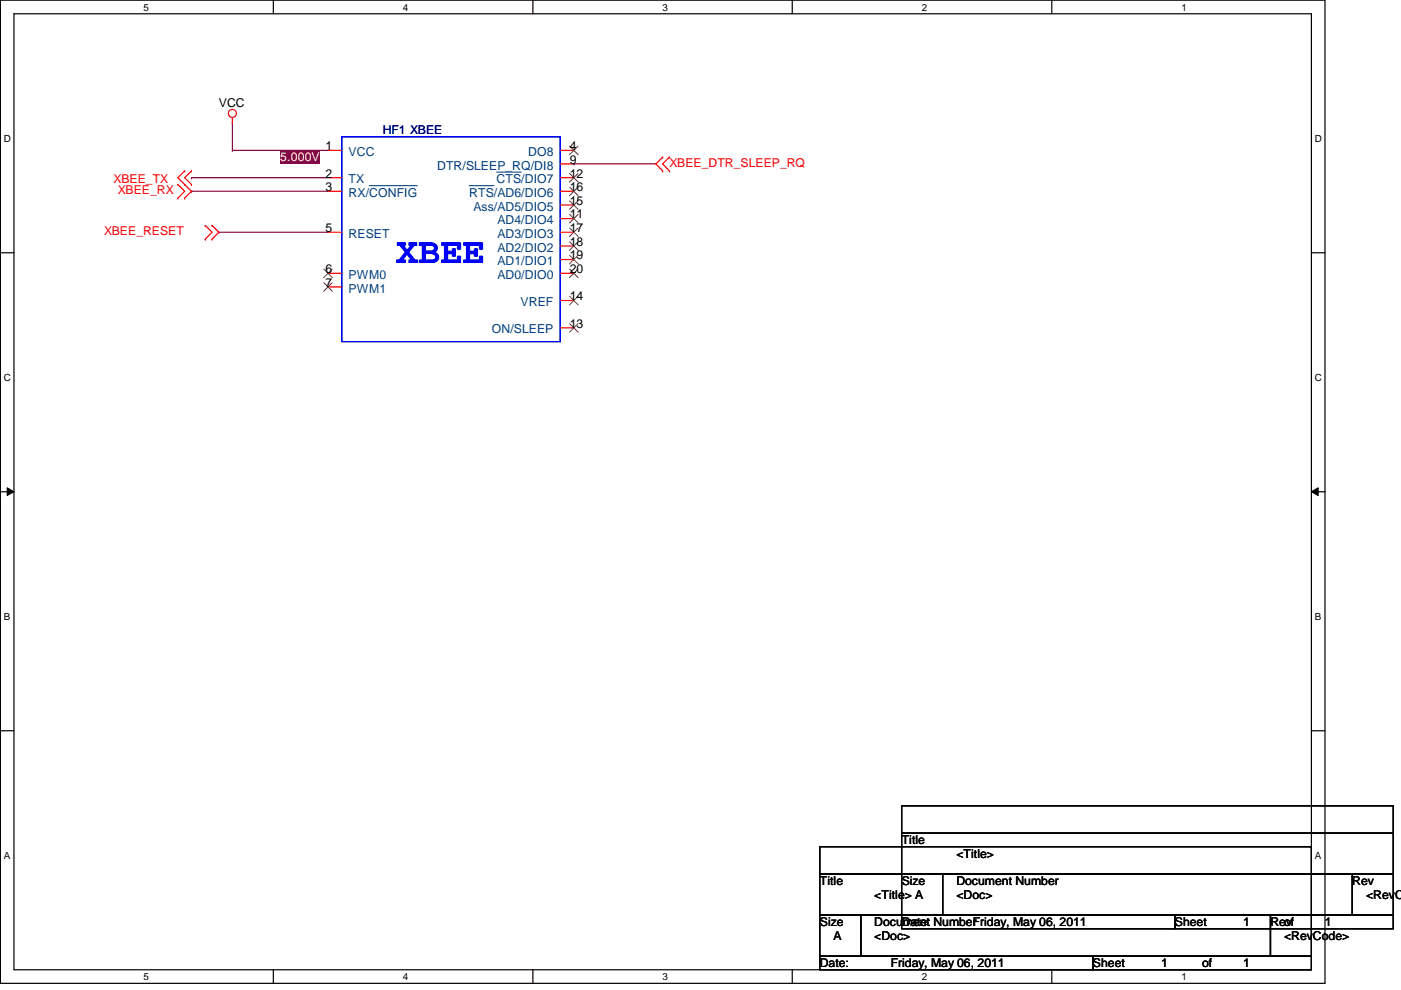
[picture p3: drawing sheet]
<svg xmlns="http://www.w3.org/2000/svg" width="297mm" height="210mm" viewBox="0 0 297 210" stroke-linecap="round" stroke-linejoin="round" font-family="sans-serif">
<g fill="none" stroke="#000" stroke-width=".25">
<path d="M.1 0h280.8v208.5h-280.8zM3 2.9h275v202.7h-275zM58 0v2.9M113 0v2.9M168 0v2.9M223 0v2.9M.1 53.6h2.9M278 53.6h2.9M.1 104.3h2.9M278 104.3h2.9M.1 154.9h2.9M278 154.9h2.9"/>
<path d="M58 205.6v2.9M113 205.6v2.9M168 205.6v2.9M223 205.6v2.9"/>
</g>
<path d="M1.5 103.4l1.5 .9-1.5 .8zM278 104.3l1.5-.9v1.7z" fill="#000"/>
<path d="M1.5 103.4l1.5 .9-1.5 .8zM278 104.3l1.5-.9v1.7z" fill="none" stroke="#000" stroke-width=".21"/>
<path d="M49.3 31.9h.1M49.3 31.9h20.3" fill="none" stroke="#800040" stroke-width=".25"/>
<g fill="#800040">
<path d="M59.4 31.9h5.2v2.9h-5.2z"/>
<path d="M64.6 31.9h3.2v2.9h-3.2z"/>
</g>
<path d="M40.6 37.7h.1M40.6 37.7h29M49.3 26.1h.1M49.3 26.1v5.8M121.7 34.8h.1M121.7 34.8h17.4M40.6 40.6h.1M40.6 40.6h29M46.4 49.2h.1M46.4 49.2h23.2" fill="none" stroke="#800040" stroke-width=".25"/>
<g fill="none" stroke="#f00" stroke-width=".25">
<path d="M37.7 39.1h.1M37.7 39.1l1.5 1.5-1.5 1.4M39.2 39.1h.1M39.2 36.2h.1M39.2 36.2l-1.5 1.5 2.9 2.9-1.4 1.4M40.6 36.2h.1M40.6 39.1h.1M40.6 36.2l-1.4 1.5 1.4 1.4M49.3 26.1h.1M49.3 24.9v1.2M69.6 31.9h2.9M69.6 37.7h2.9"/>
<path d="M118.8 31.9h2.9M118.8 37.7h2.9M118.8 34.8h2.9M140.5 33.3h.1M140.5 36.2h.1M140.5 33.3l-1.4 1.5 1.4 1.4M141.9 36.2h.1M141.9 33.3h.1M141.9 33.3l-1.4 1.5 1.4 1.4M37.7 42h.1M39.2 42h.1M43.5 47.8h.1"/>
<path d="M43.5 50.7h.1M43.5 47.8l1.5 1.4-1.5 1.5M45 50.7h.1M45 47.8h.1M45 47.8l1.4 1.4-1.4 1.5M69.6 40.6h2.9M69.6 49.2h2.9M69.6 58h2.9M118.8 40.6h2.9M118.8 49.2h2.9M118.8 58h2.9M118.8 46.4h2.9"/>
<path d="M118.8 43.5h2.9M118.8 52.2h2.9M118.8 55h2.9M69.6 60.8h2.9M118.8 69.5h2.9M118.8 63.7h2.9"/>
<circle cx="49.3" cy="24" r=".85"/>
</g>
<g fill="none" stroke="#000" stroke-width=".25">
<path d="M173.8 179.5h104.2v5.8h-104.2zM191.2 170.9h104.2v5.8h-104.2zM191.2 176.7h104.2v8.6h-104.2zM173.8 185.3h104.2v8.7h-104.2zM173.8 194h8.7v8.7h-8.7zM182.5 194h86.9v8.7h-86.9zM191.2 185.3h8.7v8.7h-8.7zM191.2 194h57.9v2.9h-57.9zM199.9 185.3h86.8v8.7h-86.8zM249.1 194h46.3v2.9h-46.3zM269.4 194h8.6v8.7h-8.6zM286.7 185.3h8.7v8.7h-8.7z"/>
<path d="M173.8 202.7h57.9v2.9h-57.9zM231.7 202.7h46.3v2.9h-46.3z"/>
</g>
<path d="M72.5 29h46.3v43.4h-46.3z" fill="none" stroke="#00f" stroke-width=".25"/>
<path d="M78.3 39.4h10.2M99.5 39.4h5.2M105.3 36.5h5.2" fill="none" stroke="#004080" stroke-width=".21"/>
<g fill="none" stroke="#804000" stroke-width=".21">
<path d="M120.8 31l1.8 1.8M120.8 36.8l1.8 1.8M120.8 39.7l1.8 1.8M122.6 31l-1.9 1.8M122.6 36.8l-1.9 1.8M122.6 39.7l-1.9 1.8M68.7 57.1l1.8 1.8M68.7 59.9l1.8 1.9M70.4 57.1l-1.8 1.8M70.4 59.9l-1.8 1.9M120.8 45.5l1.8 1.8M120.8 42.6l1.8 1.8"/>
<path d="M120.8 48.3l1.8 1.9M120.8 51.3l1.8 1.8M120.8 54.1l1.8 1.9M120.8 57.1l1.8 1.8M122.6 45.5l-1.9 1.8M122.6 42.6l-1.9 1.8M122.6 48.3l-1.9 1.9M122.6 51.3l-1.9 1.8M122.6 54.1l-1.9 1.9M122.6 57.1l-1.9 1.8M120.8 68.6l1.8 1.8M120.8 62.8l1.8 1.8"/>
<path d="M122.6 68.6l-1.9 1.8M122.6 62.8l-1.9 1.8"/>
</g>
<text font-size="7.8" fill="#00f" x="84" y="55.7">XBEE</text>
<g font-size="2.6">
<text x="46.4" y="22.6">VCC</text>
<text x="69" y="31.8">1</text>
<text x="120.8" y="31.8">4</text>
<text x="120.8" y="34.7">9</text>
<text x="69" y="37.6">2</text>
<text x="69" y="40.5">3</text>
<text x="120.8" y="37.6">12</text>
<text x="120.8" y="40.5">16</text>
<text x="120.8" y="46.3">11</text>
<text x="120.8" y="43.4">15</text>
<text x="69" y="49.2">5</text>
<text x="120.8" y="49.2">17</text>
<text x="120.8" y="52.1">18</text>
<text x="69" y="57.9">6</text>
<text x="120.8" y="55">19</text>
<text x="120.8" y="57.9">20</text>
<text x="69" y="60.8">7</text>
<text x="120.8" y="63.7">14</text>
<text x="120.8" y="69.5">13</text>
<text x="191.2" y="179">Title</text>
<text x="202.8" y="181.9">&lt;Title&gt;</text>
<text x="173.8" y="187.7">Title</text>
<text x="185.4" y="190.6">&lt;Title&gt; A</text>
<text x="191.2" y="187.7">Size</text>
<text x="202.8" y="187.7">Document Number</text>
<text x="202.8" y="190.6">&lt;Doc&gt;</text>
<text x="286.7" y="187.7">Rev</text>
<text x="289.6" y="190.6">&lt;RevCo</text>
<text x="173.8" y="196.3">Size</text>
<text x="185.4" y="196.3">Document NumberFriday, May 06, 2011</text>
<text x="191.2" y="196.3">Date:</text>
<text x="249.1" y="196.3">Sheet</text>
<text x="263.6" y="196.3">1</text>
<text x="269.4" y="196.3">Rev</text>
<text x="272.2" y="196.3">of</text>
<text x="280.9" y="196.3">1</text>
<text x="176.7" y="199.3">A</text>
<text x="185.4" y="199.3">&lt;Doc&gt;</text>
<text x="272.2" y="199.3">&lt;RevCode&gt;</text>
<text x="173.8" y="205.1">Date:</text>
<text x="188.8" y="205.1">Friday, May 06, 2011</text>
<text x="231.7" y="205.1">Sheet</text>
<text x="246.2" y="205.1">1</text>
<text x="254.9" y="205.1">of</text>
<text x="263.6" y="205.1">1</text>
</g>
<text font-size="2.6" fill="#000080" x="81.1" y="28.4">HF1 XBEE</text>
<g font-size="2.6" fill="#fff">
<text x="59.4" y="34.2">5.00</text>
<text x="64.6" y="34.2">0V</text>
</g>
<g font-size="2.6" fill="#004080">
<text x="73.9" y="33.1">VCC</text>
<text x="92.7" y="35.9">DTR/SLEEP_RQ/DI8</text>
<text x="112" y="33.1">DO8</text>
<text x="73.9" y="38.9">TX</text>
<text x="73.9" y="41.7">RX/CONFIG</text>
<text x="99.5" y="41.7">RTS/AD6/DIO6</text>
<text x="105.3" y="38.9">CTS/DIO7</text>
<text x="100.4" y="44.7">Ass/AD5/DIO5</text>
<text x="105.4" y="47.5">AD4/DIO4</text>
<text x="73.9" y="50.4">RESET</text>
<text x="105.4" y="50.4">AD3/DIO3</text>
<text x="105.4" y="53.3">AD2/DIO2</text>
<text x="73.9" y="59.1">PWM0</text>
<text x="105.4" y="56.2">AD1/DIO1</text>
<text x="105.4" y="59.1">AD0/DIO0</text>
<text x="73.9" y="62">PWM1</text>
<text x="110.4" y="64.9">VREF</text>
<text x="104.3" y="70.7">ON/SLEEP</text>
</g>
<g font-size="2.6" fill="#f00">
<text x="141.9" y="35.3">XBEE_DTR_SLEEP_RQ</text>
<text x="24.1" y="38.8">XBEE_TX</text>
<text x="25" y="41.1">XBEE_RX</text>
<text x="22.1" y="49.8">XBEE_RESET</text>
</g>
<g font-size="2.1">
<text x="30.4" y="2.2">5</text>
<text x="85.4" y="2.2">4</text>
<text x="140.5" y="2.2">3</text>
<text x="195.4" y="2.2">2</text>
<text x="250.5" y="2.2">1</text>
<text x=".8" y="30.1">D</text>
<text x="278.8" y="30.1">D</text>
<text x=".8" y="80.8">C</text>
<text x="278.8" y="80.8">C</text>
<text x=".8" y="131.5">B</text>
<text x="278.8" y="131.5">B</text>
<text x=".8" y="182.2">A</text>
<text x="278.8" y="182.2">A</text>
<text x="30.4" y="207.8">5</text>
<text x="85.4" y="207.8">4</text>
<text x="140.5" y="207.8">3</text>
<text x="195.4" y="207.8">2</text>
<text x="250.5" y="207.8">1</text>
</g>
</svg>
